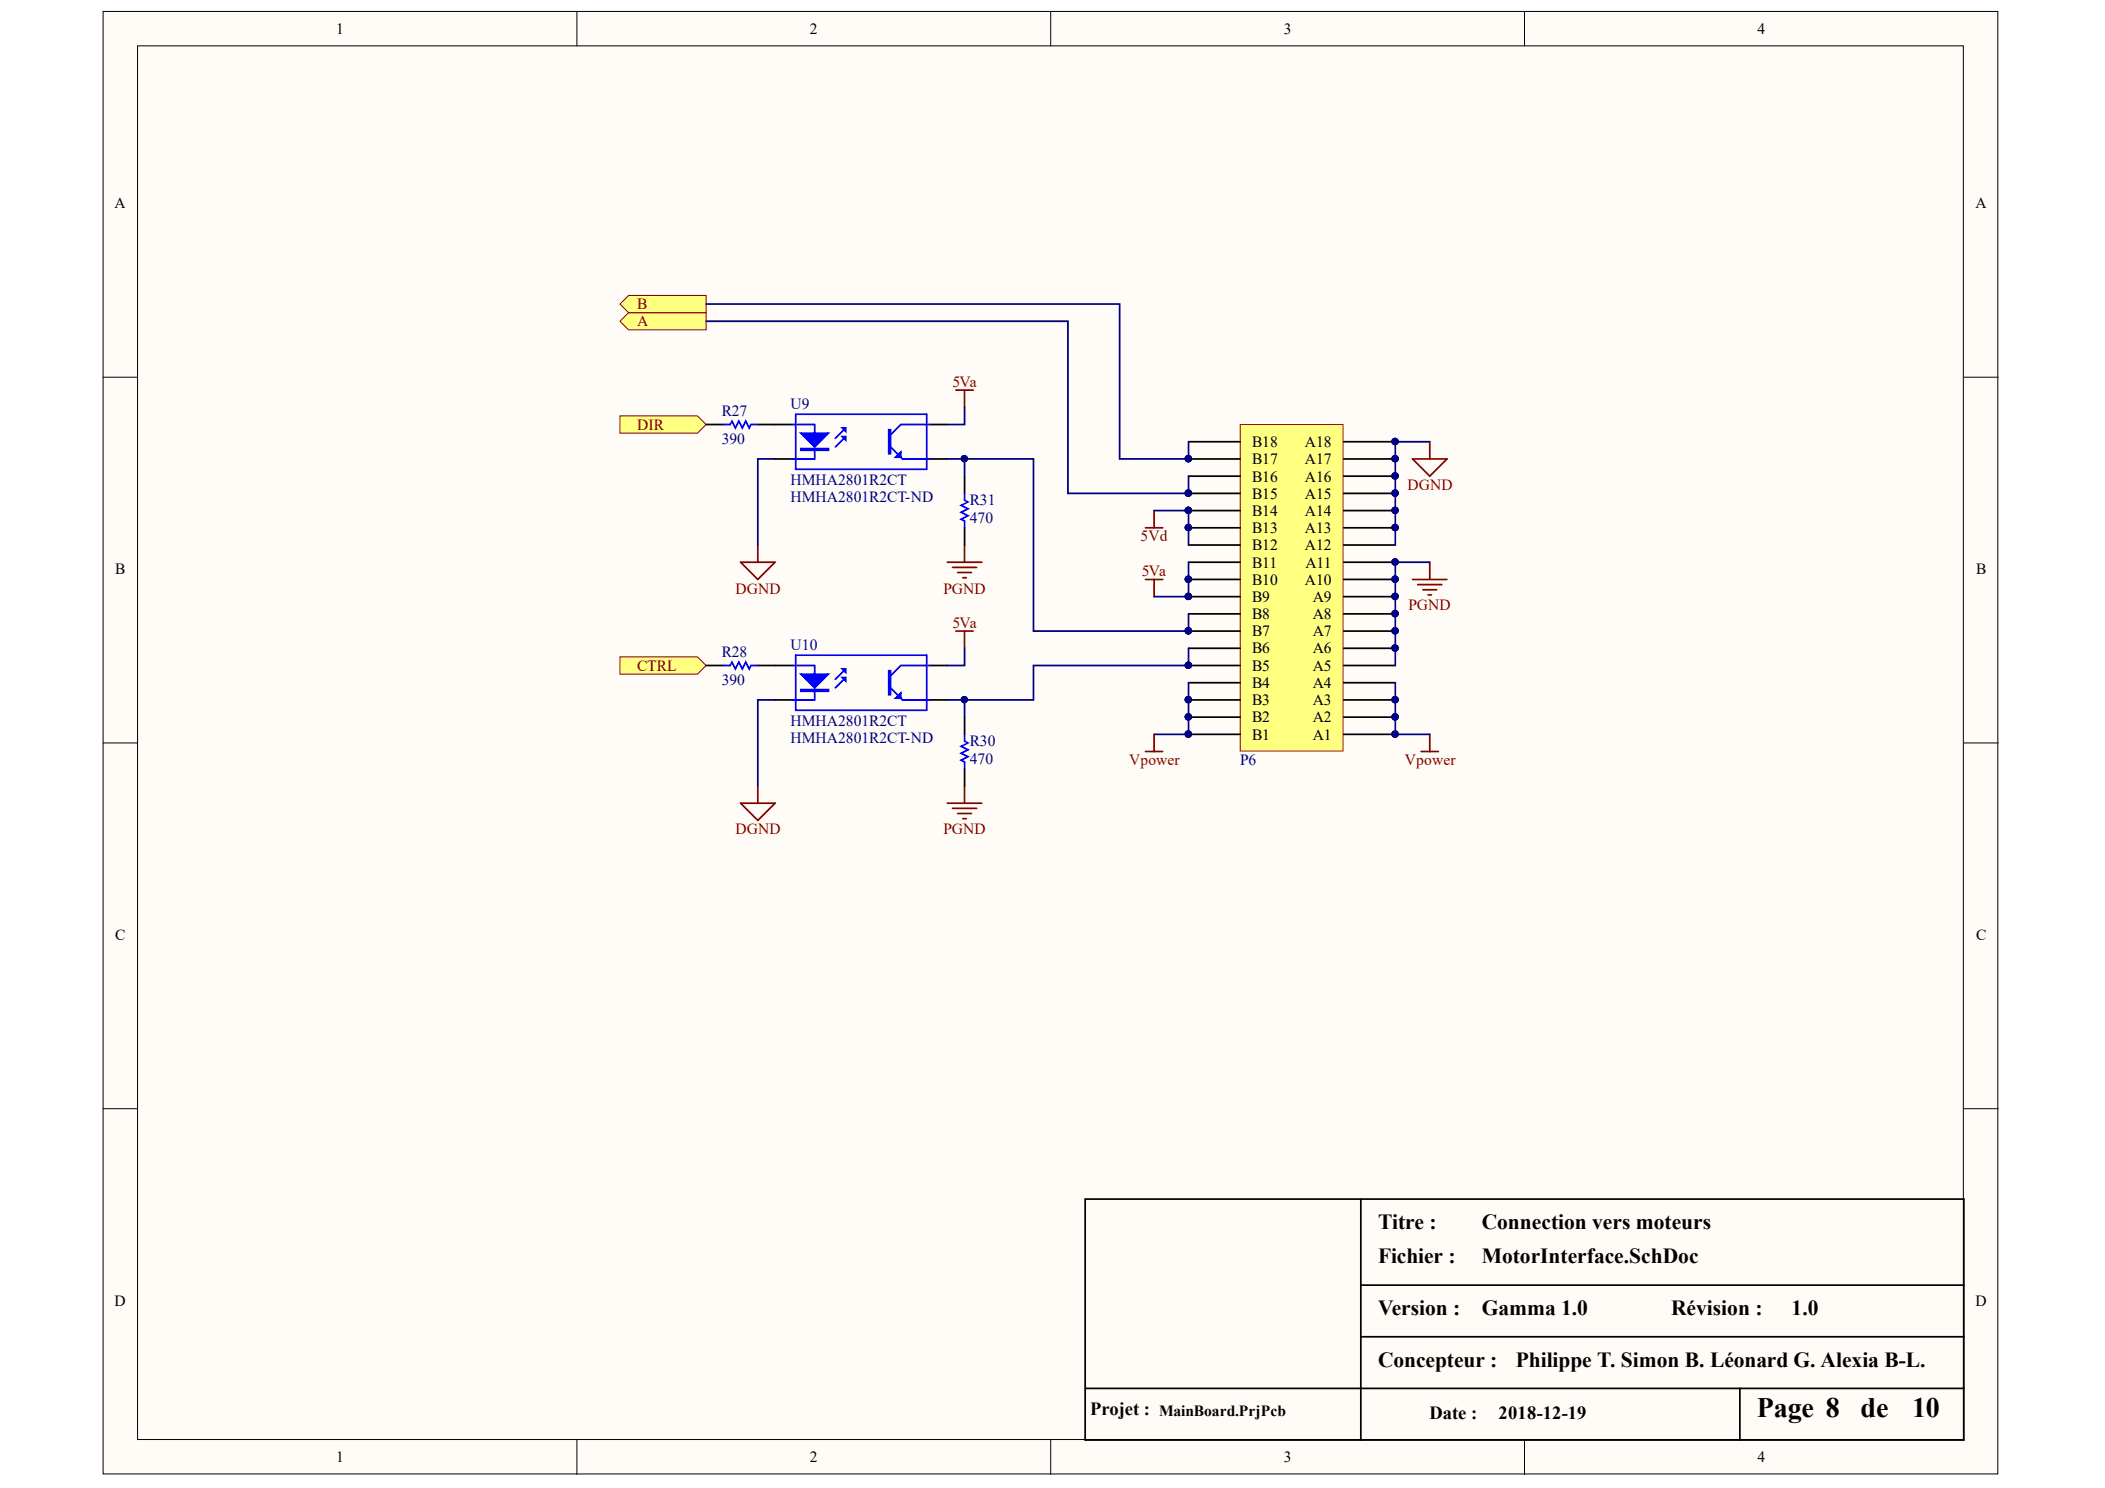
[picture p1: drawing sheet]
<svg xmlns="http://www.w3.org/2000/svg" width="297mm" height="210mm" viewBox="0 0 297 210" stroke-linecap="round" stroke-linejoin="round" font-family="sans-serif">
<g fill="#fffcf8" stroke="#000" stroke-width=".14">
<path d="M14.5 1.6h267.4v206.3h-267.4z"/>
<path d="M19.4 6.5h257.6v196.6h-257.6z"/>
</g>
<path d="M81.4 1.6v4.9M148.3 1.6v4.9M215.1 1.6v4.9M14.5 53.2h4.9M277.1 53.2h4.9M14.5 104.8h4.9M277.1 104.8h4.9M14.5 156.4h4.9M277.1 156.4h4.9M81.4 203.1v4.9M148.3 203.1v4.9M215.1 203.1v4.9" fill="none" stroke="#000" stroke-width=".14"/>
<g fill="#ffff80" stroke="#800000" stroke-width=".14">
<path d="M87.5 45.3l1.2-1.2h10.9v2.4h-10.9z" fill-rule="evenodd"/>
<path d="M87.5 42.9l1.2-1.2h10.9v2.4h-10.9z" fill-rule="evenodd"/>
<path d="M87.5 92.7h10.9l1.2 1.2-1.2 1.2h-10.9z" fill-rule="evenodd"/>
<path d="M87.5 58.7h10.9l1.2 1.2-1.2 1.2h-10.9z" fill-rule="evenodd"/>
</g>
<g fill="none" stroke="#800000" stroke-width=".24">
<path d="M134.9 55h2.4M136.1 55v2.5M104.5 79.3h4.9l-2.5 2.4zM106.9 76.9v2.4M133.7 79.3h4.8M136.1 76.9v2.4M161.6 74.5h2.5M162.9 72v2.5M199.3 64.7h4.9l-2.4 2.5zM201.8 62.3v2.4M201.8 79.3v2.4M134.4 80h3.4"/>
<path d="M134.9 89h2.4M135.1 80.8h2M135.9 81.5h.5M136.1 89v2.4M161.6 81.7h2.5M162.9 81.7v2.5M199.3 81.7h4.9M200.1 82.5h3.4M200.8 83.2h1.9M201.5 83.9h.5M104.5 113.3h4.9l-2.5 2.4zM106.9 110.9v2.4"/>
<path d="M133.7 113.3h4.8M134.4 114h3.4M135.1 114.8h2M135.9 115.5h.5M136.1 110.9v2.4M200.5 106h2.5M201.8 103.6v2.4"/>
</g>
<path d="M136.1 57.5v2.4h-2.4M109.4 64.7h-2.5v12.2M136.1 64.7v2.5M109.4 98.7h-2.5v12.2M136.1 91.4v2.5h-2.4M136.1 98.7v2.5" fill="none" stroke="#000080" stroke-width=".24"/>
<g fill="#000080" stroke="#000080" stroke-width=".14">
<circle cx="136.1" cy="98.7" r=".45"/>
<circle cx="136.1" cy="64.7" r=".45"/>
</g>
<path d="M99.6 59.9h2.5M106.9 59.9h2.5M136.1 67.2v2.4M136.1 74.5v2.4M99.6 93.9h2.5M106.9 93.9h2.5M136.1 101.2v2.4M136.1 108.4v2.5" fill="none" stroke="#000" stroke-width=".24"/>
<path d="M102.1 59.9h.9l.3-.5 .5 1 .5-1 .4 1 .5-1 .5 1 .3-.5h.9M136.1 69.6v1l.5 .2-1 .5 1 .5-1 .5 1 .5-1 .4 .5 .3v1M102.1 93.9h.9l.3-.5 .5 1 .5-1 .4 1 .5-1 .5 1 .3-.5h.9M136.1 103.6v1l.5 .2-1 .5 1 .5-1 .5 1 .4-1 .5 .5 .3v.9" fill="none" stroke="#00f" stroke-width=".24"/>
<path d="M175 59.9h14.5v46h-14.5z" fill="#ffff80" stroke="#bf0000" stroke-width=".14"/>
<g fill="none" stroke="#000" stroke-width=".24">
<path d="M109.4 59.9h2.4M131.2 59.9h2.5M109.4 64.7h2.4M131.2 64.7h2.5M167.7 79.3h7.3M167.7 76.9h7.3M167.7 74.5h7.3M167.7 72h7.3M167.7 69.6h7.3M167.7 67.2h7.3M167.7 64.7h7.3M167.7 62.3h7.3"/>
<path d="M189.6 79.3h7.3M189.6 76.9h7.3M189.6 74.5h7.3M189.6 72h7.3M189.6 69.6h7.3M189.6 67.2h7.3M189.6 64.7h7.3M189.6 62.3h7.3M167.7 98.7h7.3M167.7 96.3h7.3M167.7 93.9h7.3M167.7 91.4h7.3"/>
<path d="M167.7 89h7.3M167.7 86.6h7.3M167.7 84.2h7.3M167.7 81.7h7.3M189.6 98.7h7.3M189.6 96.3h7.3M189.6 93.9h7.3M189.6 91.4h7.3M189.6 89h7.3M189.6 86.6h7.3M189.6 84.2h7.3M189.6 81.7h7.3"/>
<path d="M167.7 103.6h7.3M167.7 101.2h7.3M189.6 103.6h7.3M189.6 101.2h7.3M153.1 169.1h124v34h-124zM192 169.1v34M153.1 195.9h92.4v7.2M192 181.3h85.1M192 188.6h85.1M245.5 195.9h31.6"/>
</g>
<g fill="#000080" stroke="#000080" stroke-width=".14">
<circle cx="196.9" cy="103.6" r=".45"/>
<circle cx="196.9" cy="101.1" r=".45"/>
<circle cx="196.9" cy="98.7" r=".45"/>
<circle cx="196.9" cy="91.4" r=".45"/>
<circle cx="196.9" cy="89" r=".45"/>
<circle cx="196.9" cy="86.6" r=".45"/>
<circle cx="196.9" cy="84.1" r=".45"/>
<circle cx="196.9" cy="81.7" r=".45"/>
<circle cx="196.9" cy="79.3" r=".45"/>
<circle cx="196.9" cy="74.4" r=".45"/>
<circle cx="196.9" cy="72" r=".45"/>
<circle cx="196.9" cy="69.6" r=".45"/>
<circle cx="196.9" cy="67.1" r=".45"/>
<circle cx="196.9" cy="64.7" r=".45"/>
<circle cx="196.9" cy="62.3" r=".45"/>
<circle cx="167.7" cy="103.6" r=".45"/>
<circle cx="167.7" cy="101.1" r=".45"/>
<circle cx="167.7" cy="98.7" r=".45"/>
<circle cx="167.7" cy="93.8" r=".45"/>
<circle cx="167.7" cy="89" r=".45"/>
<circle cx="167.7" cy="84.1" r=".45"/>
<circle cx="167.7" cy="81.7" r=".45"/>
<circle cx="167.7" cy="74.4" r=".45"/>
<circle cx="167.7" cy="72" r=".45"/>
<circle cx="167.7" cy="69.6" r=".45"/>
<circle cx="167.7" cy="64.7" r=".45"/>
<circle cx="136.1" cy="64.7" r=".45"/>
</g>
<path d="M99.6 42.9h58.4v21.8h9.7v-2.4M99.6 45.3h51.1v24.3h17v-2.4M133.7 64.7h12.1v24.3h21.9v-2.4M162.9 72h4.8v4.9M167.7 79.3v4.9h-4.8M201.8 79.3h-4.9v14.6M201.8 62.3h-4.9v14.6M167.7 96.3v7.3h-4.8M167.7 91.4v2.5M196.9 96.3v7.3h4.9" fill="none" stroke="#000080" stroke-width=".24"/>
<path d="M161.6 106h2.5M162.9 103.6v2.4" fill="none" stroke="#800000" stroke-width=".24"/>
<path d="M111.8 59.9h3.2v4.8h-3.2M112.3 58.4h18.5v7.8h-18.5zM131.2 59.9h-4.1l-1.4 1.4M119.3 61.6l-1.4 1.4M119.3 60.4l-1.4 1.4M125.7 63l1.7 1.7h3.8" fill="none" stroke="#00f" stroke-width=".24"/>
<path d="M113 61.1h3.9l-1.9 1.9z" fill="#00f"/>
<path d="M113 61.1h3.9l-1.9 1.9zM113 63.3h3.9v.2h-3.9zM113 63.4h3.9" fill="none" stroke="#00f" stroke-width=".24"/>
<path d="M118.8 60.4h.5v.5z" fill="#00f"/>
<path d="M118.8 60.4h.5v.5z" fill="none" stroke="#00f" stroke-width=".24"/>
<path d="M118.8 61.6h.5v.5z" fill="#00f"/>
<path d="M118.8 61.6h.5v.5zM125.4 60.6h.3v3.4h-.3zM125.5 60.6v3.4" fill="none" stroke="#00f" stroke-width=".24"/>
<path d="M126.4 64.5l.7-.7v.7z" fill="#00f"/>
<path d="M126.4 64.5l.7-.7v.7zM111.8 93.9h3.2v4.8h-3.2M112.3 92.4h18.5v7.8h-18.5zM119.3 95.6l-1.4 1.4M119.3 94.4l-1.4 1.4M125.7 97l1.7 1.7h3.8M131.2 93.9h-4.1l-1.4 1.4" fill="none" stroke="#00f" stroke-width=".24"/>
<path d="M109.4 93.9h2.4M109.4 98.7h2.4M131.2 93.9h2.5M131.2 98.7h2.5" fill="none" stroke="#000" stroke-width=".24"/>
<path d="M113 95.1h3.9l-1.9 1.9z" fill="#00f"/>
<path d="M113 95.1h3.9l-1.9 1.9zM113 97.3h3.9v.2h-3.9zM113 97.4h3.9" fill="none" stroke="#00f" stroke-width=".24"/>
<path d="M118.8 94.4h.5v.4z" fill="#00f"/>
<path d="M118.8 94.4h.5v.4z" fill="none" stroke="#00f" stroke-width=".24"/>
<path d="M118.8 95.6h.5v.5z" fill="#00f"/>
<path d="M118.8 95.6h.5v.5zM125.4 94.6h.3v3.4h-.3zM125.5 94.6v3.4" fill="none" stroke="#00f" stroke-width=".24"/>
<path d="M126.4 98.5l.7-.7v.7z" fill="#00f"/>
<path d="M126.4 98.5l.7-.7v.7z" fill="none" stroke="#00f" stroke-width=".24"/>
<path d="M167.7 93.9h-21.9v4.8h-12.1" fill="none" stroke="#000080" stroke-width=".24"/>
<g fill="#000080" stroke="#000080" stroke-width=".14">
<circle cx="136.1" cy="98.7" r=".45"/>
<circle cx="167.7" cy="93.8" r=".45"/>
</g>
<g font-size="4">
<text x="247.9" y="199.9">Page 8</text>
<text x="262.5" y="199.9">de</text>
<text x="269.8" y="199.9">10</text>
</g>
<g font-size="3">
<text x="194.5" y="173.4">Titre :</text>
<text x="209.1" y="173.4">Connection vers moteurs</text>
<text x="194.5" y="178.2">Fichier :</text>
<text x="209.1" y="178.2">MotorInterface.SchDoc</text>
<text x="194.5" y="185.4">Version :</text>
<text x="209.1" y="185.4">Gamma 1.0</text>
<text x="235.8" y="185.4">Révision :</text>
<text x="252.8" y="185.4">1.0</text>
<text x="194.5" y="192.8">Concepteur :</text>
<text x="213.9" y="192.8">Philippe T. Simon B. Léonard G. Alexia B-L.</text>
</g>
<g font-size="2.6">
<text x="153.9" y="199.6">Projet :</text>
<text x="201.7" y="200.1">Date :</text>
<text x="211.5" y="200.1">2018-12-19</text>
</g>
<g font-size="2.2">
<text x="47.4" y="4.8">1</text>
<text x="114.3" y="4.8">2</text>
<text x="181.2" y="4.8">3</text>
<text x="248" y="4.8">4</text>
<text x="16.2" y="29.4">A</text>
<text x="278.8" y="29.4">A</text>
<text x="176.7" y="65.5">B17</text>
<text x="176.7" y="63">B18</text>
<text x="184.1" y="65.5">A17</text>
<text x="184.1" y="63">A18</text>
<text x="176.7" y="70.4">B15</text>
<text x="176.7" y="67.9">B16</text>
<text x="184.1" y="70.4">A15</text>
<text x="184.1" y="67.9">A16</text>
<text x="176.7" y="77.6">B12</text>
<text x="176.7" y="75.2">B13</text>
<text x="176.7" y="72.7">B14</text>
<text x="184.1" y="77.6">A12</text>
<text x="184.1" y="75.2">A13</text>
<text x="184.1" y="72.7">A14</text>
<text x="16.2" y="80.9">B</text>
<text x="176.7" y="82.5">B10</text>
<text x="176.7" y="80.1">B11</text>
<text x="184.1" y="82.5">A10</text>
<text x="184.2" y="80.1">A11</text>
<text x="278.9" y="80.9">B</text>
<text x="176.7" y="89.7">B7</text>
<text x="176.7" y="87.4">B8</text>
<text x="176.7" y="84.9">B9</text>
<text x="185.2" y="89.7">A7</text>
<text x="185.2" y="87.4">A8</text>
<text x="185.2" y="84.9">A9</text>
<text x="176.7" y="94.6">B5</text>
<text x="176.7" y="92.2">B6</text>
<text x="185.2" y="94.6">A5</text>
<text x="185.2" y="92.2">A6</text>
<text x="176.7" y="101.9">B2</text>
<text x="176.7" y="99.4">B3</text>
<text x="176.7" y="97.1">B4</text>
<text x="185.2" y="101.9">A2</text>
<text x="185.2" y="99.4">A3</text>
<text x="185.2" y="97.1">A4</text>
<text x="176.7" y="104.3">B1</text>
<text x="185.2" y="104.3">A1</text>
<text x="16.2" y="132.6">C</text>
<text x="278.9" y="132.6">C</text>
<text x="16.2" y="184.2">D</text>
<text x="278.8" y="184.2">D</text>
<text x="163.6" y="199.7">MainBoard.PrjPcb</text>
<text x="47.4" y="206.3">1</text>
<text x="114.3" y="206.3">2</text>
<text x="181.2" y="206.3">3</text>
<text x="248" y="206.3">4</text>
</g>
<g font-size="2.2" fill="#800000">
<text x="89.9" y="46">A</text>
<text x="89.9" y="43.6">B</text>
<text x="134.4" y="54.6">5Va</text>
<text x="89.9" y="60.7">DIR</text>
<text x="198.6" y="69.1">DGND</text>
<text x="161" y="76.4">5Vd</text>
<text x="103.8" y="83.7">DGND</text>
<text x="133.1" y="83.7">PGND</text>
<text x="161.1" y="81.3">5Va</text>
<text x="134.4" y="88.5">5Va</text>
<text x="198.8" y="86.1">PGND</text>
<text x="89.9" y="94.6">CTRL</text>
<text x="159.4" y="108">Vpower</text>
<text x="198.3" y="108">Vpower</text>
<text x="103.8" y="117.7">DGND</text>
<text x="133.1" y="117.7">PGND</text>
</g>
<g font-size="2.2" fill="#000080">
<text x="101.8" y="58.7">R27</text>
<text x="111.6" y="57.7">U9</text>
<text x="101.8" y="62.6">390</text>
<text x="111.6" y="70.8">HMHA2801R2CT-ND</text>
<text x="111.6" y="68.4">HMHA2801R2CT</text>
<text x="136.9" y="71.3">R31</text>
<text x="136.9" y="73.8">470</text>
<text x="101.8" y="92.7">R28</text>
<text x="111.6" y="91.7">U10</text>
<text x="101.8" y="96.6">390</text>
<text x="111.6" y="104.8">HMHA2801R2CT-ND</text>
<text x="111.6" y="102.4">HMHA2801R2CT</text>
<text x="136.9" y="107.7">470</text>
<text x="136.9" y="105.3">R30</text>
<text x="175" y="108">P6</text>
</g>
</svg>
